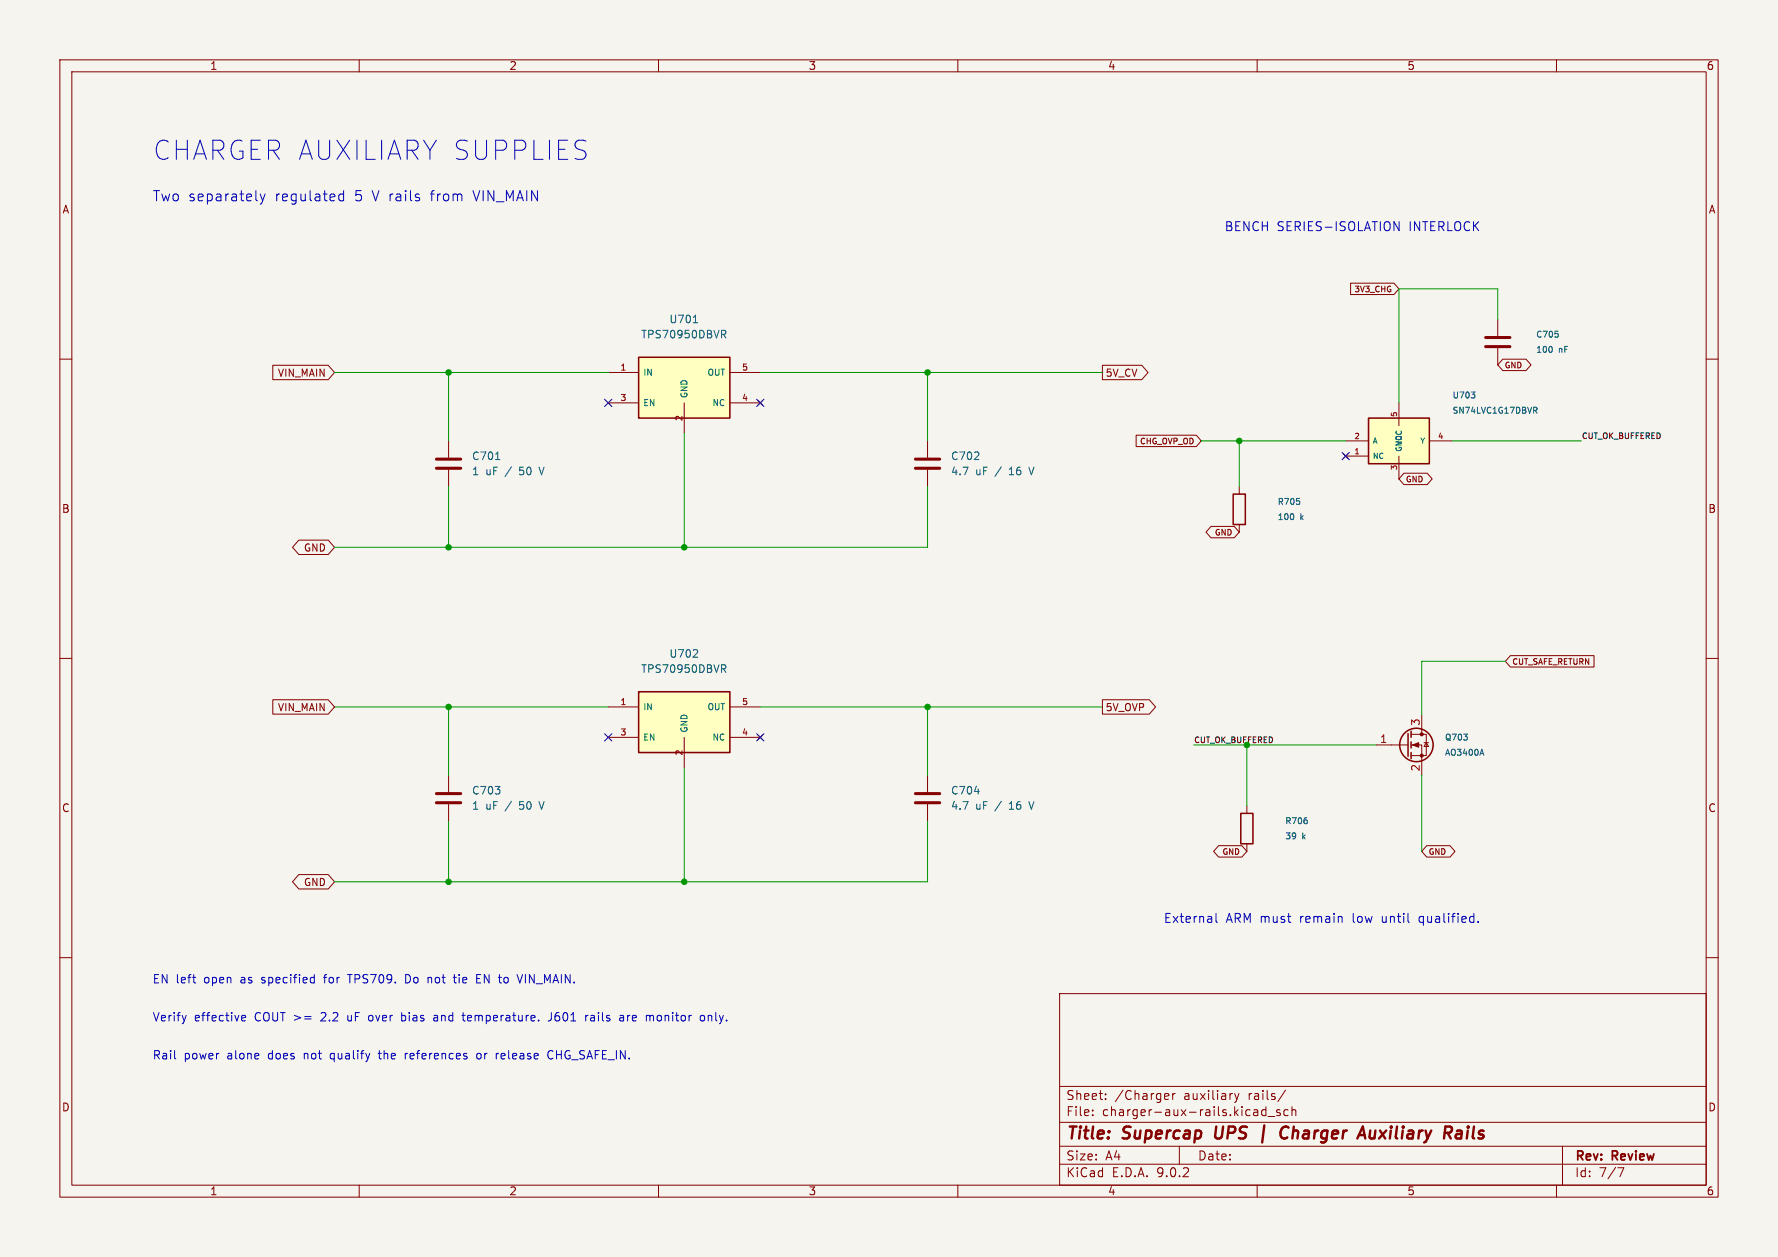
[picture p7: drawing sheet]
(kicad_sch (version 20250114) (generator "eeschema") (paper "A4")
(title_block (title "Supercap UPS | Charger Auxiliary Rails") (rev "Review"))
(lib_symbols (symbol "Device:C"
  (pin_numbers (hide yes))
  (pin_names
   (offset 0.254))
  (exclude_from_sim no)
  (in_bom yes)
  (on_board yes)
  (property "Reference" "C" (at 0.635 2.54 0) (effects (font (size 1.27 1.27)) (justify left)))
  (property "Value" "C" (at 0.635 -2.54 0) (effects (font (size 1.27 1.27)) (justify left)))
  (property "Footprint" "" (at 0.9652 -3.81 0) (effects (font (size 1.27 1.27)) (hide yes)))
  (property "Datasheet" "~" (at 0 0 0) (effects (font (size 1.27 1.27)) (hide yes)))
  (property "Description" "Unpolarized capacitor" (at 0 0 0) (effects (font (size 1.27 1.27)) (hide yes)))
  (symbol "C_0_1"
   (polyline (pts (xy -2.032 0.762) (xy 2.032 0.762)) (stroke (width 0.508) (type default)) (fill (type none)))
   (polyline (pts (xy -2.032 -0.762) (xy 2.032 -0.762)) (stroke (width 0.508) (type default)) (fill (type none))))
  (symbol "C_1_1"
   (pin passive line (at 0 3.81 270) (length 2.794) (name "~" (effects (font (size 1.27 1.27)))) (number "1" (effects (font (size 1.27 1.27)))))
   (pin passive line (at 0 -3.81 90) (length 2.794) (name "~" (effects (font (size 1.27 1.27)))) (number "2" (effects (font (size 1.27 1.27))))))
  (embedded_fonts no)) (symbol "UPS_Aux:TPS70950DBVR" (pin_names (offset 0.7)) (in_bom yes) (on_board yes)
(property "Reference" "U" (at 0 7.62 0) (effects (font (size 1.27 1.27))))
(property "Value" "TPS70950DBVR" (at 0 5.08 0) (effects (font (size 1.27 1.27))))
(property "Footprint" "Package_TO_SOT_SMD:SOT-23-5" (at 0 0 0) (effects (font (size 1.27 1.27)) (hide yes)))
(property "Datasheet" "https://www.ti.com/lit/ds/symlink/tps709.pdf" (at 0 0 0) (effects (font (size 1.27 1.27)) (hide yes)))
(symbol "TPS70950DBVR_0_1" (rectangle (start -7.62 3.81) (end 7.62 -6.35) (stroke (width 0.254) (type default)) (fill (type background))))
(symbol "TPS70950DBVR_1_1"(pin power_in line (at -12.7 1.27 0) (length 5.08)
(name "IN" (effects (font (size 1.02 1.02)))) (number "1" (effects (font (size 1.02 1.02)))))(pin power_in line (at 0 -8.89 90) (length 5.08)
(name "GND" (effects (font (size 1.02 1.02)))) (number "2" (effects (font (size 1.02 1.02)))))(pin input line (at -12.7 -3.81 0) (length 5.08)
(name "EN" (effects (font (size 1.02 1.02)))) (number "3" (effects (font (size 1.02 1.02)))))(pin no_connect line (at 12.7 -3.81 180) (length 5.08)
(name "NC" (effects (font (size 1.02 1.02)))) (number "4" (effects (font (size 1.02 1.02)))))(pin power_out line (at 12.7 1.27 180) (length 5.08)
(name "OUT" (effects (font (size 1.02 1.02)))) (number "5" (effects (font (size 1.02 1.02)))))))
(symbol "Device:R"
  (pin_numbers (hide yes))
  (pin_names
   (offset 0))
  (exclude_from_sim no)
  (in_bom yes)
  (on_board yes)
  (property "Reference" "R" (at 2.032 0 90) (effects (font (size 1.27 1.27))))
  (property "Value" "R" (at 0 0 90) (effects (font (size 1.27 1.27))))
  (property "Footprint" "" (at -1.778 0 90) (effects (font (size 1.27 1.27)) (hide yes)))
  (property "Datasheet" "~" (at 0 0 0) (effects (font (size 1.27 1.27)) (hide yes)))
  (property "Description" "Resistor" (at 0 0 0) (effects (font (size 1.27 1.27)) (hide yes)))
  (symbol "R_0_1"
   (rectangle (start -1.016 -2.54) (end 1.016 2.54) (stroke (width 0.254) (type default)) (fill (type none))))
  (symbol "R_1_1"
   (pin passive line (at 0 3.81 270) (length 1.27) (name "~" (effects (font (size 1.27 1.27)))) (number "1" (effects (font (size 1.27 1.27)))))
   (pin passive line (at 0 -3.81 90) (length 1.27) (name "~" (effects (font (size 1.27 1.27)))) (number "2" (effects (font (size 1.27 1.27))))))
  (embedded_fonts no))
(symbol "Transistor_FET:Q_NMOS_GSD"
  (pin_names
   (offset 0) (hide yes))
  (exclude_from_sim no)
  (in_bom yes)
  (on_board yes)
  (property "Reference" "Q" (at 5.08 1.905 0) (effects (font (size 1.27 1.27)) (justify left)))
  (property "Value" "Q_NMOS_GSD" (at 5.08 0 0) (effects (font (size 1.27 1.27)) (justify left)))
  (property "Footprint" "" (at 5.08 2.54 0) (effects (font (size 1.27 1.27)) (hide yes)))
  (property "Datasheet" "~" (at 0 0 0) (effects (font (size 1.27 1.27)) (hide yes)))
  (property "Description" "N-MOSFET transistor, gate/source/drain" (at 0 0 0) (effects (font (size 1.27 1.27)) (hide yes)))
  (symbol "Q_NMOS_GSD_0_1"
   (polyline (pts (xy 0.254 1.905) (xy 0.254 -1.905)) (stroke (width 0.254) (type default)) (fill (type none)))
   (polyline (pts (xy 0.254 0) (xy -2.54 0)) (stroke (width 0) (type default)) (fill (type none)))
   (polyline (pts (xy 0.762 2.286) (xy 0.762 1.27)) (stroke (width 0.254) (type default)) (fill (type none)))
   (polyline (pts (xy 0.762 0.508) (xy 0.762 -0.508)) (stroke (width 0.254) (type default)) (fill (type none)))
   (polyline (pts (xy 0.762 -1.27) (xy 0.762 -2.286)) (stroke (width 0.254) (type default)) (fill (type none)))
   (polyline (pts (xy 0.762 -1.778) (xy 3.302 -1.778) (xy 3.302 1.778) (xy 0.762 1.778)) (stroke (width 0) (type default)) (fill (type none)))
   (polyline (pts (xy 1.016 0) (xy 2.032 0.381) (xy 2.032 -0.381) (xy 1.016 0)) (stroke (width 0) (type default)) (fill (type outline)))
   (circle (center 1.651 0) (radius 2.794) (stroke (width 0.254) (type default)) (fill (type none)))
   (polyline (pts (xy 2.54 2.54) (xy 2.54 1.778)) (stroke (width 0) (type default)) (fill (type none)))
   (circle (center 2.54 1.778) (radius 0.254) (stroke (width 0) (type default)) (fill (type outline)))
   (circle (center 2.54 -1.778) (radius 0.254) (stroke (width 0) (type default)) (fill (type outline)))
   (polyline (pts (xy 2.54 -2.54) (xy 2.54 0) (xy 0.762 0)) (stroke (width 0) (type default)) (fill (type none)))
   (polyline (pts (xy 2.921 0.381) (xy 3.683 0.381)) (stroke (width 0) (type default)) (fill (type none)))
   (polyline (pts (xy 3.302 0.381) (xy 2.921 -0.254) (xy 3.683 -0.254) (xy 3.302 0.381)) (stroke (width 0) (type default)) (fill (type none))))
  (symbol "Q_NMOS_GSD_1_1"
   (pin input line (at -5.08 0 0) (length 2.54) (name "G" (effects (font (size 1.27 1.27)))) (number "1" (effects (font (size 1.27 1.27)))))
   (pin passive line (at 2.54 5.08 270) (length 2.54) (name "D" (effects (font (size 1.27 1.27)))) (number "3" (effects (font (size 1.27 1.27)))))
   (pin passive line (at 2.54 -5.08 90) (length 2.54) (name "S" (effects (font (size 1.27 1.27)))) (number "2" (effects (font (size 1.27 1.27))))))
  (embedded_fonts no))
(symbol "UPS_Aux:SN74LVC1G17DBVR" (pin_names (offset 0.63)) (in_bom yes) (on_board yes)
(property "Reference" "U" (at 0 7.62 0) (effects (font (size 1.27 1.27))))
(property "Value" "SN74LVC1G17DBVR" (at 0 5.08 0) (effects (font (size 1.27 1.27))))
(property "Footprint" "Package_TO_SOT_SMD:SOT-23-5" (at 0 0 0) (effects (font (size 1.27 1.27)) (hide yes)))
(property "Datasheet" "https://www.ti.com/lit/ds/symlink/sn74lvc1g17.pdf" (at 0 0 0) (effects (font (size 1.27 1.27)) (hide yes)))
(symbol "SN74LVC1G17DBVR_0_1" (rectangle (start -5.08 3.81) (end 5.08 -3.81) (stroke (width 0.254) (type default)) (fill (type background))))
(symbol "SN74LVC1G17DBVR_1_1"(pin no_connect line (at -8.89 -2.54 0) (length 3.81) (name "NC" (effects (font (size 0.9 0.9)))) (number "1" (effects (font (size 0.9 0.9)))))(pin input line (at -8.89 0 0) (length 3.81) (name "A" (effects (font (size 0.9 0.9)))) (number "2" (effects (font (size 0.9 0.9)))))(pin power_in line (at 0 -6.35 90) (length 3.81) (name "GND" (effects (font (size 0.9 0.9)))) (number "3" (effects (font (size 0.9 0.9)))))(pin output line (at 8.89 0 180) (length 3.81) (name "Y" (effects (font (size 0.9 0.9)))) (number "4" (effects (font (size 0.9 0.9)))))(pin power_in line (at 0 6.35 270) (length 3.81) (name "VCC" (effects (font (size 0.9 0.9)))) (number "5" (effects (font (size 0.9 0.9))))))))
(text "CHARGER AUXILIARY SUPPLIES" (at 25.4 25.4 0) (effects (font (size 3.2 3.2)) (justify left)))
(text "Two separately regulated 5 V rails from VIN_MAIN" (at 25.4 33.02 0) (effects (font (size 1.7 1.7)) (justify left)))
(symbol (lib_id "UPS_Aux:TPS70950DBVR") (at 114.3 63.5 0) (unit 1) (in_bom yes) (on_board yes) (dnp no)
(property "Reference" "U701" (at 114.3 53.34 0) (effects (font (size 1.27 1.27)) ))
(property "Value" "TPS70950DBVR" (at 114.3 55.88 0) (effects (font (size 1.27 1.27)) ))
(property "Footprint" "Package_TO_SOT_SMD:SOT-23-5" (at 114.3 63.5 0) (effects (font (size 1.27 1.27)) (hide yes)))
(pin "1") (pin "2") (pin "3") (pin "4") (pin "5"))
(symbol (lib_id "Device:C") (at 74.93 77.47 0) (unit 1) (in_bom yes) (on_board yes) (dnp no)
(property "Reference" "C701" (at 78.74 76.2 0) (effects (font (size 1.27 1.27)) (justify left)))
(property "Value" "1 uF / 50 V" (at 78.74 78.74 0) (effects (font (size 1.27 1.27)) (justify left)))
(property "Footprint" "Capacitor_SMD:C_0805_2012Metric" (at 74.93 77.47 0) (effects (font (size 1.27 1.27)) (hide yes)))
(pin "1") (pin "2"))
(wire (pts (xy 74.93 62.23) (xy 74.93 73.66)) (stroke (width 0) (type default)))
(wire (pts (xy 74.93 81.28) (xy 74.93 91.44)) (stroke (width 0) (type default)))
(junction (at 74.93 62.23) (diameter 0) (color 0 0 0 0))
(junction (at 74.93 91.44) (diameter 0) (color 0 0 0 0))
(symbol (lib_id "Device:C") (at 154.94 77.47 0) (unit 1) (in_bom yes) (on_board yes) (dnp no)
(property "Reference" "C702" (at 158.75 76.2 0) (effects (font (size 1.27 1.27)) (justify left)))
(property "Value" "4.7 uF / 16 V" (at 158.75 78.74 0) (effects (font (size 1.27 1.27)) (justify left)))
(property "Footprint" "Capacitor_SMD:C_0805_2012Metric" (at 154.94 77.47 0) (effects (font (size 1.27 1.27)) (hide yes)))
(pin "1") (pin "2"))
(wire (pts (xy 154.94 62.23) (xy 154.94 73.66)) (stroke (width 0) (type default)))
(wire (pts (xy 154.94 81.28) (xy 154.94 91.44)) (stroke (width 0) (type default)))
(junction (at 154.94 62.23) (diameter 0) (color 0 0 0 0))
(wire (pts (xy 55.88 62.23) (xy 74.93 62.23)) (stroke (width 0) (type default)))
(wire (pts (xy 74.93 62.23) (xy 101.6 62.23)) (stroke (width 0) (type default)))
(global_label "VIN_MAIN" (shape input) (at 55.88 62.23 0) (effects (font (size 1.2 1.2)) (justify right))
(property "Intersheetrefs" "${INTERSHEET_REFS}" (at 55.88 62.23 0) (effects (font (size 1 1)) (hide yes))))
(wire (pts (xy 127 62.23) (xy 154.94 62.23)) (stroke (width 0) (type default)))
(wire (pts (xy 154.94 62.23) (xy 184.15 62.23)) (stroke (width 0) (type default)))
(global_label "5V_CV" (shape output) (at 184.15 62.23 180) (effects (font (size 1.2 1.2)) (justify left))
(property "Intersheetrefs" "${INTERSHEET_REFS}" (at 184.15 62.23 0) (effects (font (size 1 1)) (hide yes))))
(wire (pts (xy 55.88 91.44) (xy 74.93 91.44)) (stroke (width 0) (type default)))
(wire (pts (xy 74.93 91.44) (xy 114.3 91.44)) (stroke (width 0) (type default)))
(wire (pts (xy 114.3 91.44) (xy 154.94 91.44)) (stroke (width 0) (type default)))
(wire (pts (xy 114.3 72.39) (xy 114.3 91.44)) (stroke (width 0) (type default)))
(junction (at 114.3 91.44) (diameter 0) (color 0 0 0 0))
(global_label "GND" (shape bidirectional) (at 55.88 91.44 0) (effects (font (size 1.2 1.2)) (justify right))
(property "Intersheetrefs" "${INTERSHEET_REFS}" (at 55.88 91.44 0) (effects (font (size 1 1)) (hide yes))))
(no_connect (at 101.6 67.31))
(no_connect (at 127 67.31))
(symbol (lib_id "UPS_Aux:TPS70950DBVR") (at 114.3 119.38 0) (unit 1) (in_bom yes) (on_board yes) (dnp no)
(property "Reference" "U702" (at 114.3 109.22 0) (effects (font (size 1.27 1.27)) ))
(property "Value" "TPS70950DBVR" (at 114.3 111.76 0) (effects (font (size 1.27 1.27)) ))
(property "Footprint" "Package_TO_SOT_SMD:SOT-23-5" (at 114.3 119.38 0) (effects (font (size 1.27 1.27)) (hide yes)))
(pin "1") (pin "2") (pin "3") (pin "4") (pin "5"))
(symbol (lib_id "Device:C") (at 74.93 133.35 0) (unit 1) (in_bom yes) (on_board yes) (dnp no)
(property "Reference" "C703" (at 78.74 132.08 0) (effects (font (size 1.27 1.27)) (justify left)))
(property "Value" "1 uF / 50 V" (at 78.74 134.62 0) (effects (font (size 1.27 1.27)) (justify left)))
(property "Footprint" "Capacitor_SMD:C_0805_2012Metric" (at 74.93 133.35 0) (effects (font (size 1.27 1.27)) (hide yes)))
(pin "1") (pin "2"))
(wire (pts (xy 74.93 118.11) (xy 74.93 129.54)) (stroke (width 0) (type default)))
(wire (pts (xy 74.93 137.16) (xy 74.93 147.32)) (stroke (width 0) (type default)))
(junction (at 74.93 118.11) (diameter 0) (color 0 0 0 0))
(junction (at 74.93 147.32) (diameter 0) (color 0 0 0 0))
(symbol (lib_id "Device:C") (at 154.94 133.35 0) (unit 1) (in_bom yes) (on_board yes) (dnp no)
(property "Reference" "C704" (at 158.75 132.08 0) (effects (font (size 1.27 1.27)) (justify left)))
(property "Value" "4.7 uF / 16 V" (at 158.75 134.62 0) (effects (font (size 1.27 1.27)) (justify left)))
(property "Footprint" "Capacitor_SMD:C_0805_2012Metric" (at 154.94 133.35 0) (effects (font (size 1.27 1.27)) (hide yes)))
(pin "1") (pin "2"))
(wire (pts (xy 154.94 118.11) (xy 154.94 129.54)) (stroke (width 0) (type default)))
(wire (pts (xy 154.94 137.16) (xy 154.94 147.32)) (stroke (width 0) (type default)))
(junction (at 154.94 118.11) (diameter 0) (color 0 0 0 0))
(wire (pts (xy 55.88 118.11) (xy 74.93 118.11)) (stroke (width 0) (type default)))
(wire (pts (xy 74.93 118.11) (xy 101.6 118.11)) (stroke (width 0) (type default)))
(global_label "VIN_MAIN" (shape input) (at 55.88 118.11 0) (effects (font (size 1.2 1.2)) (justify right))
(property "Intersheetrefs" "${INTERSHEET_REFS}" (at 55.88 118.11 0) (effects (font (size 1 1)) (hide yes))))
(wire (pts (xy 127 118.11) (xy 154.94 118.11)) (stroke (width 0) (type default)))
(wire (pts (xy 154.94 118.11) (xy 184.15 118.11)) (stroke (width 0) (type default)))
(global_label "5V_OVP" (shape output) (at 184.15 118.11 180) (effects (font (size 1.2 1.2)) (justify left))
(property "Intersheetrefs" "${INTERSHEET_REFS}" (at 184.15 118.11 0) (effects (font (size 1 1)) (hide yes))))
(wire (pts (xy 55.88 147.32) (xy 74.93 147.32)) (stroke (width 0) (type default)))
(wire (pts (xy 74.93 147.32) (xy 114.3 147.32)) (stroke (width 0) (type default)))
(wire (pts (xy 114.3 147.32) (xy 154.94 147.32)) (stroke (width 0) (type default)))
(wire (pts (xy 114.3 128.27) (xy 114.3 147.32)) (stroke (width 0) (type default)))
(junction (at 114.3 147.32) (diameter 0) (color 0 0 0 0))
(global_label "GND" (shape bidirectional) (at 55.88 147.32 0) (effects (font (size 1.2 1.2)) (justify right))
(property "Intersheetrefs" "${INTERSHEET_REFS}" (at 55.88 147.32 0) (effects (font (size 1 1)) (hide yes))))
(no_connect (at 101.6 123.19))
(no_connect (at 127 123.19))
(text "EN left open as specified for TPS709. Do not tie EN to VIN_MAIN." (at 25.4 163.83 0) (effects (font (size 1.4 1.4)) (justify left)))
(text "Verify effective COUT >= 2.2 uF over bias and temperature. J601 rails are monitor only." (at 25.4 170.18 0) (effects (font (size 1.4 1.4)) (justify left)))
(text "Rail power alone does not qualify the references or release CHG_SAFE_IN." (at 25.4 176.53 0) (effects (font (size 1.4 1.4)) (justify left)))
(sheet_instances (path "" (page "1")))
(text "BENCH SERIES-ISOLATION INTERLOCK" (at 204.47 38.1 0) (effects (font (size 1.5 1.5)) (justify left)))
(symbol (lib_id "UPS_Aux:SN74LVC1G17DBVR") (at 233.68 73.66 0) (unit 1) (in_bom yes) (on_board yes) (dnp no)
(property "Reference" "U703" (at 242.57 66.04 0) (effects (font (size 1 1)) (justify left)))
(property "Value" "SN74LVC1G17DBVR" (at 242.57 68.58 0) (effects (font (size 1 1)) (justify left)))
(property "Footprint" "Package_TO_SOT_SMD:SOT-23-5" (at 233.68 73.66 0) (effects (font (size 1 1)) (hide yes)))
(pin "1") (pin "2") (pin "3") (pin "4") (pin "5"))
(symbol (lib_id "Device:C") (at 250.19 57.15 0) (unit 1) (in_bom yes) (on_board yes) (dnp no)
(property "Reference" "C705" (at 256.54 55.88 0) (effects (font (size 1 1)) (justify left)))
(property "Value" "100 nF" (at 256.54 58.42 0) (effects (font (size 1 1)) (justify left)))
(property "Footprint" "Capacitor_SMD:C_0603_1608Metric" (at 250.19 57.15 0) (effects (font (size 1 1)) (hide yes)))
(pin "1") (pin "2"))
(wire (pts (xy 233.68 67.31) (xy 233.68 48.26)) (stroke (width 0) (type default)))
(wire (pts (xy 233.68 48.26) (xy 250.19 48.26)) (stroke (width 0) (type default)))
(wire (pts (xy 250.19 48.26) (xy 250.19 53.34)) (stroke (width 0) (type default)))
(global_label "3V3_CHG" (shape input) (at 233.68 48.26 0) (effects (font (size 0.95 0.95)) (justify right)))
(global_label "GND" (shape bidirectional) (at 250.19 60.96 180) (effects (font (size 0.95 0.95)) (justify left)))
(symbol (lib_id "Device:R") (at 207.01 85.09 0) (unit 1) (in_bom yes) (on_board yes) (dnp no)
(property "Reference" "R705" (at 213.36 83.82 0) (effects (font (size 1 1)) (justify left)))
(property "Value" "100 k" (at 213.36 86.36 0) (effects (font (size 1 1)) (justify left)))
(property "Footprint" "Resistor_SMD:R_0603_1608Metric" (at 207.01 85.09 0) (effects (font (size 1 1)) (hide yes)))
(pin "1") (pin "2"))
(wire (pts (xy 200.66 73.66) (xy 207.01 73.66)) (stroke (width 0) (type default)))
(wire (pts (xy 207.01 73.66) (xy 224.79 73.66)) (stroke (width 0) (type default)))
(global_label "CHG_OVP_OD" (shape input) (at 200.66 73.66 0) (effects (font (size 0.95 0.95)) (justify right)))
(wire (pts (xy 207.01 73.66) (xy 207.01 81.28)) (stroke (width 0) (type default)))
(junction (at 207.01 73.66) (diameter 0) (color 0 0 0 0))
(global_label "GND" (shape bidirectional) (at 207.01 88.9 0) (effects (font (size 0.95 0.95)) (justify right)))
(no_connect (at 224.79 76.2))
(global_label "GND" (shape bidirectional) (at 233.68 80.01 180) (effects (font (size 0.95 0.95)) (justify left)))
(wire (pts (xy 242.57 73.66) (xy 264.16 73.66)) (stroke (width 0) (type default)))
(label "CUT_OK_BUFFERED" (at 264.16 73.66 0) (effects (font (size 0.95 0.95)) (justify left bottom)))
(symbol (lib_id "Transistor_FET:Q_NMOS_GSD") (at 234.95 124.46 0) (unit 1) (in_bom yes) (on_board yes) (dnp no)
(property "Reference" "Q703" (at 241.3 123.19 0) (effects (font (size 1 1)) (justify left)))
(property "Value" "AO3400A" (at 241.3 125.73 0) (effects (font (size 1 1)) (justify left)))
(property "Footprint" "Package_TO_SOT_SMD:SOT-23" (at 234.95 124.46 0) (effects (font (size 1 1)) (hide yes)))
(pin "1") (pin "2") (pin "3"))
(symbol (lib_id "Device:R") (at 208.28 138.43 0) (unit 1) (in_bom yes) (on_board yes) (dnp no)
(property "Reference" "R706" (at 214.63 137.16 0) (effects (font (size 1 1)) (justify left)))
(property "Value" "39 k" (at 214.63 139.7 0) (effects (font (size 1 1)) (justify left)))
(property "Footprint" "Resistor_SMD:R_0603_1608Metric" (at 208.28 138.43 0) (effects (font (size 1 1)) (hide yes)))
(pin "1") (pin "2"))
(wire (pts (xy 199.39 124.46) (xy 208.28 124.46)) (stroke (width 0) (type default)))
(wire (pts (xy 208.28 124.46) (xy 229.87 124.46)) (stroke (width 0) (type default)))
(label "CUT_OK_BUFFERED" (at 199.39 124.46 0) (effects (font (size 0.95 0.95)) (justify left bottom)))
(wire (pts (xy 208.28 124.46) (xy 208.28 134.62)) (stroke (width 0) (type default)))
(junction (at 208.28 124.46) (diameter 0) (color 0 0 0 0))
(global_label "GND" (shape bidirectional) (at 208.28 142.24 0) (effects (font (size 0.95 0.95)) (justify right)))
(wire (pts (xy 237.49 119.38) (xy 237.49 110.49)) (stroke (width 0) (type default)))
(wire (pts (xy 237.49 110.49) (xy 251.46 110.49)) (stroke (width 0) (type default)))
(global_label "CUT_SAFE_RETURN" (shape input) (at 251.46 110.49 180) (effects (font (size 0.95 0.95)) (justify left)))
(wire (pts (xy 237.49 129.54) (xy 237.49 142.24)) (stroke (width 0) (type default)))
(global_label "GND" (shape bidirectional) (at 237.49 142.24 180) (effects (font (size 0.95 0.95)) (justify left)))
(text "External ARM must remain low until qualified." (at 194.31 153.67 0) (effects (font (size 1.5 1.5)) (justify left))))
